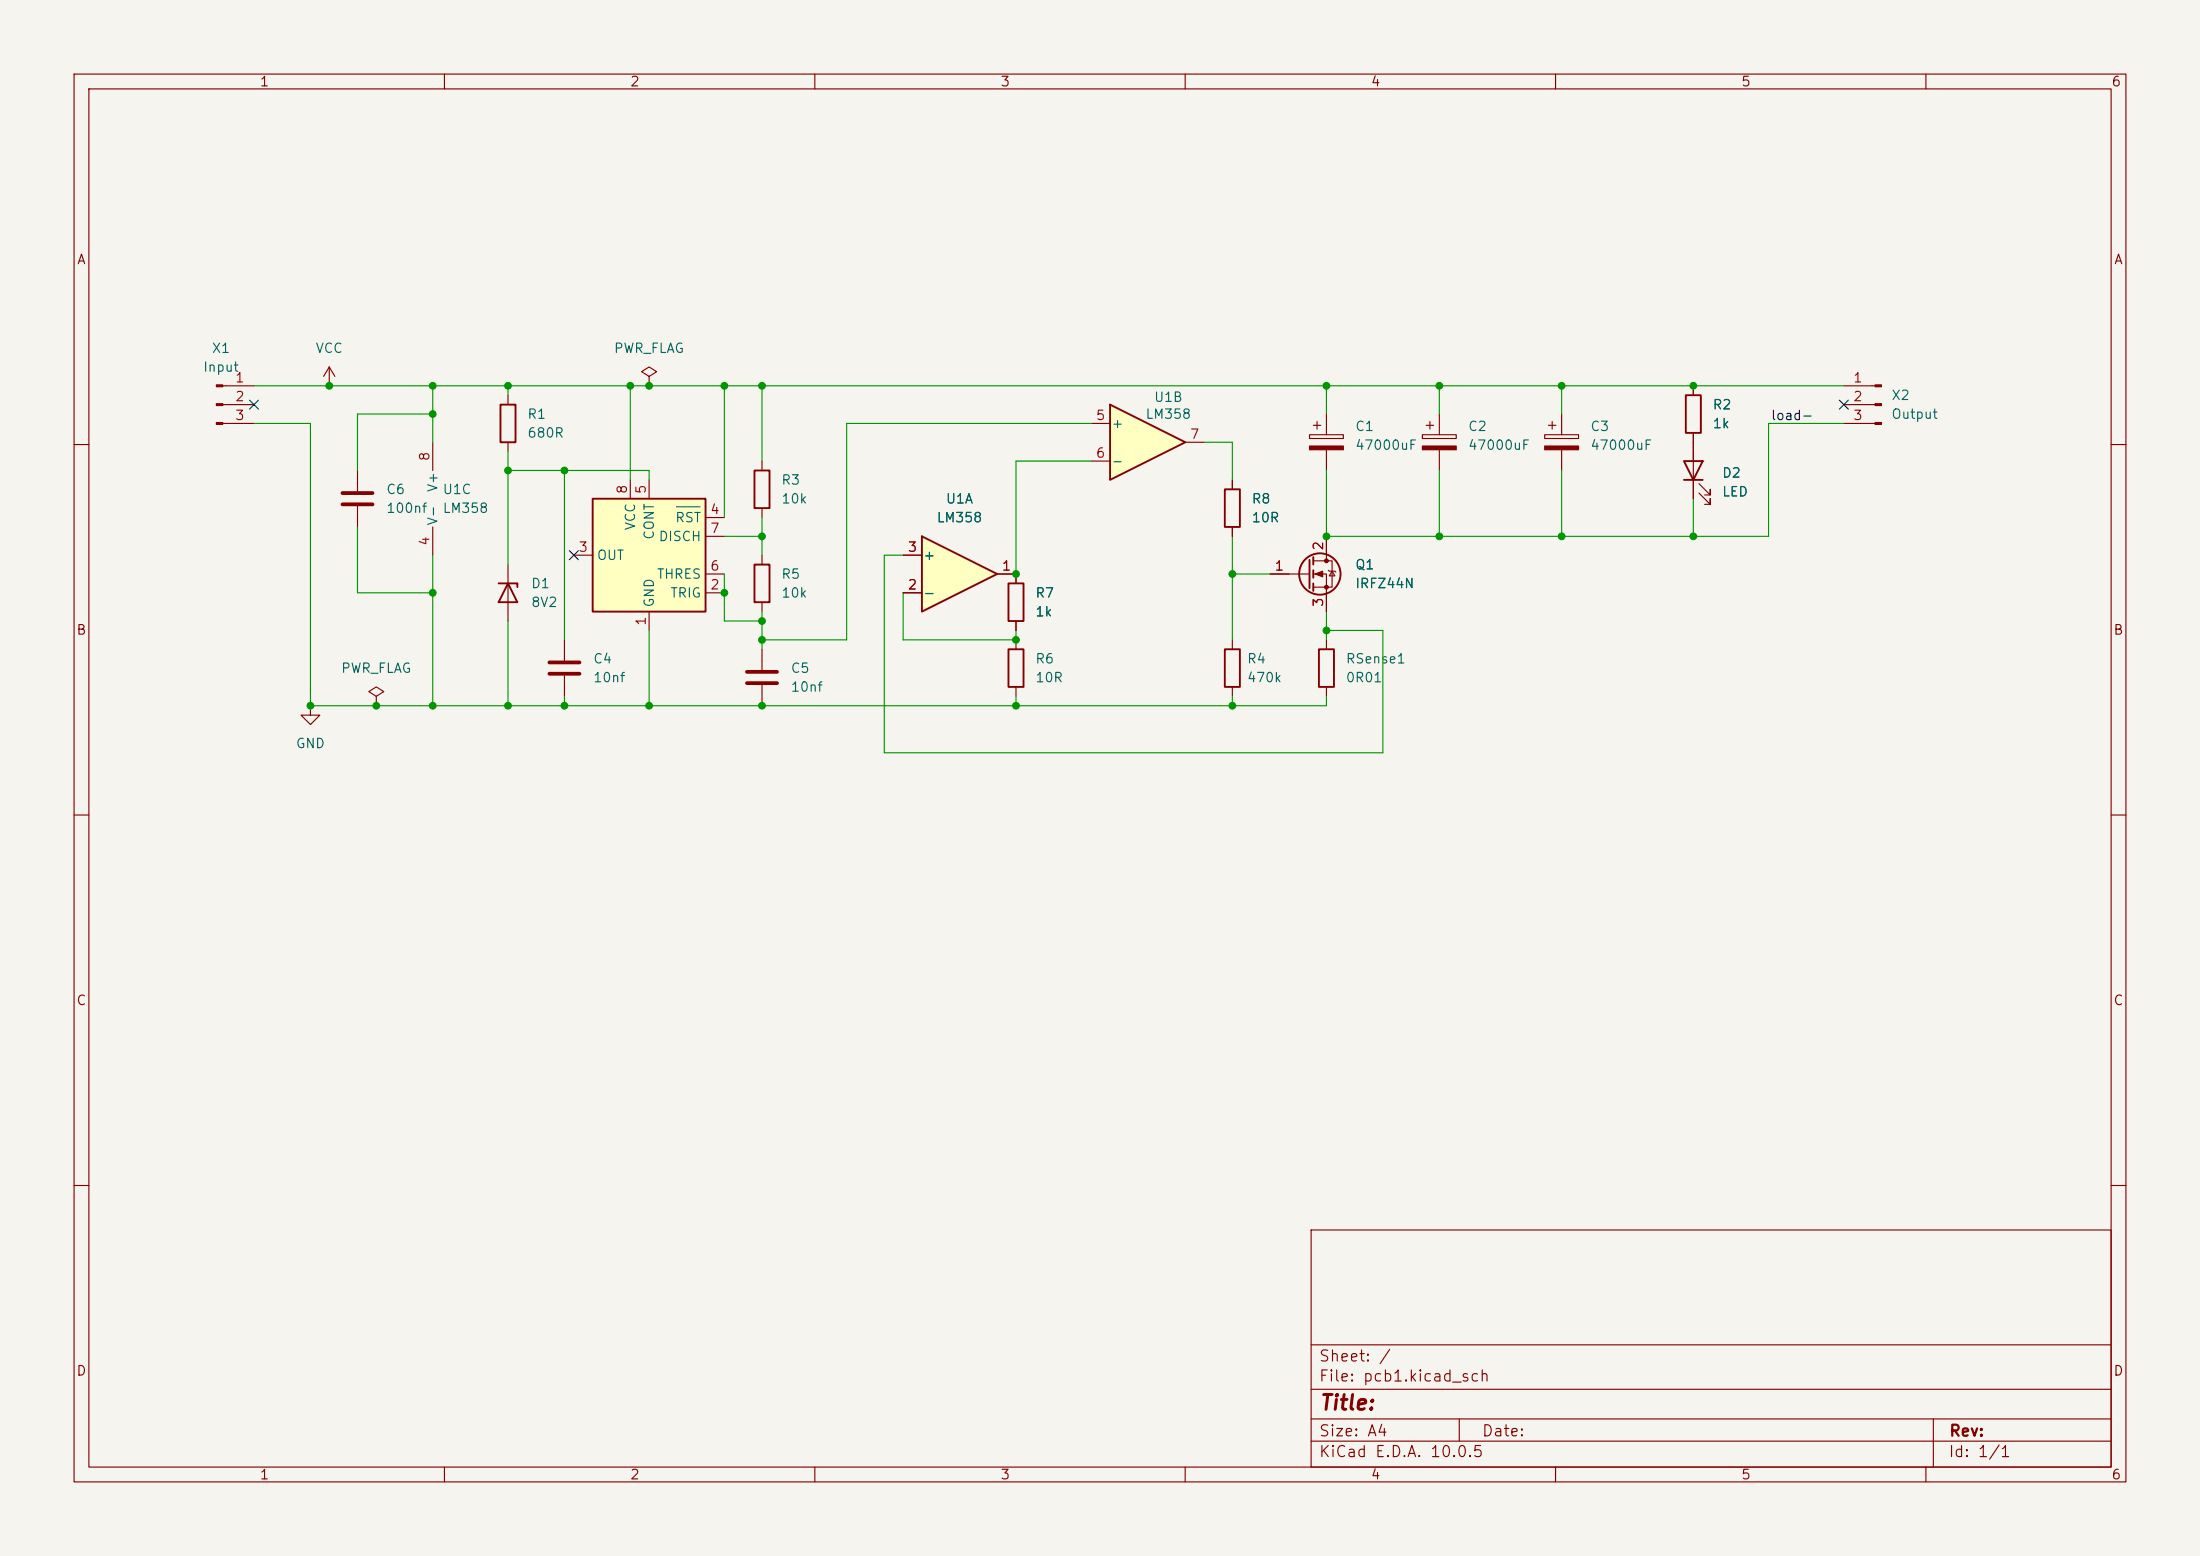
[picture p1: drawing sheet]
<svg xmlns="http://www.w3.org/2000/svg" width="297mm" height="210mm" viewBox="0 0 297 210" stroke-linecap="round" stroke-linejoin="round" font-family="sans-serif">
<path d="M0 0h297v210h-297z" fill="#f5f4ef" stroke="#f5f4ef" stroke-width=".14"/>
<g fill="none" stroke="#840000" stroke-width=".15">
<path d="M10 10h277v190h-277zM12 12h273v186h-273zM60 10v2M110 10v2M160 10v2M210 10v2M260 10v2M68.6 53.3v1.3M68.6 59.7v1.3M87.6 50.8l1-.6-1-.7-1 .7 1 .6v1.3M87.6 52.1h.1M10 60h2"/>
<path d="M68.6 76.2v7.6M102.9 74.9v1.3M137.2 77.5v1.2M285 60h2M102.9 81.3v1.3M137.2 83.8v1.3M10 110h2M285 110h2M10 160h2M177 166h108v32h-108zM285 160h2M60 198v2"/>
<path d="M110 198v2M160 198v2M177 194.5h108M177 191.5h108M177 187.5h108M177 181.5h108M197 191.5v3M210 198v2M260 198v2M261 191.5v6.5"/>
</g>
<path d="M67.6 54.6h2v5.1h-2zM67.3 78.7h2.5v.5M68.6 78.7l1.2 2.6h-2.5zM101.9 76.2h2v5.1h-2zM136.1 78.7h2.1v5.1h-2.1z" fill="none" stroke="#840000" stroke-width=".25"/>
<path d="M124.5 72.4l10.1 5.1-10.1 5.1z" fill="#ffffc2"/>
<path d="M124.5 72.4l10.1 5.1-10.1 5.1zM136.1 87.6h2.1v5.1h-2.1z" fill="none" stroke="#840000" stroke-width=".25"/>
<path d="M121.9 74.9h2.6M134.6 77.5h2.6M121.9 80h2.6M137.2 86.4v1.2M137.2 92.7v1.3" fill="none" stroke="#840000" stroke-width=".15"/>
<path d="M80 67.3h15.2v15.3h-15.2z" fill="#ffffc2"/>
<g fill="none" stroke="#840000" stroke-width=".25">
<path d="M80 67.3h15.2v15.3h-15.2zM101.9 63.5h2v5.1h-2zM165.4 66h2v5.1h-2zM176.8 75.6v3.8M177.3 75.2v1M177.3 77v1M177.3 78.7v1.1M165.4 87.6h2v5.1h-2zM178.1 87.6h2v5.1h-2z"/>
<circle cx="178.2" cy="77.5" r="2.79"/>
</g>
<g fill="none" stroke="#840000" stroke-width=".15">
<path d="M58.4 59.7v3.8M58.4 71.1v3.8M77.5 74.9h2.5M85.1 64.8v2.5M87.6 64.8v2.5M95.2 69.9h2.6M95.2 77.5h2.6M95.2 72.4h2.6M102.9 62.2v1.3M102.9 68.6v1.3M166.4 64.8v1.2M166.4 71.1v1.3"/>
<path d="M171.4 77.5h5.4M177.3 75.7h2.5v3.5h-2.5M177.3 77.5h1.8v5.1M179.1 72.4v3.3M179.3 77l.2 .1h.7l.1 .1M179.8 77.1l.4 .6h-.7zM41.9 95.3v1.2h1.3l-1.3 1.3-1.3-1.3h1.3M41.9 95.3h.1M76.2 86.4v2.8M76.2 91.2v2.8M87.6 82.6v2.5M95.2 80h2.6"/>
<path d="M102.9 87.6v2.8M102.9 92.5v2.8M166.4 86.4v1.2M166.4 92.7v1.3M179.1 86.4v1.2M179.1 92.7v1.3"/>
</g>
<path d="M91.3 68.4h3.2" fill="none" stroke="#006464" stroke-width=".15"/>
<path d="M74.2 89.4h4M74.2 90.9h4M100.8 90.7h4.1M100.8 92.2h4.1" fill="none" stroke="#840000" stroke-width=".51"/>
<g fill="#840000" stroke="#840000" stroke-width=".15">
<path d="M177.5 77.5l1.1-.4v.8z"/>
<circle cx="179.1" cy="75.7" r=".25"/>
<circle cx="179.1" cy="79.2" r=".25"/>
</g>
<path d="M149.9 54.6l10.1 5.1-10.1 5.1z" fill="#ffffc2"/>
<path d="M149.9 54.6l10.1 5.1-10.1 5.1zM227.6 53.3h2v5.1h-2zM227.3 62.2h2.6l-1.3 2.6zM227.3 64.8h2.6" fill="none" stroke="#840000" stroke-width=".25"/>
<g fill="none" stroke="#840000" stroke-width=".15">
<path d="M30.1 57.2h4.2M30.1 52.1h4.2M30.1 54.6h4.2M44.4 52.1h.1M44.4 49.5l-.7 1.3M44.4 49.5l.8 1.3M44.4 49.5v2.6M147.3 57.2h2.6M160 59.7h2.6M176.8 58.7h4.6v.5h-4.6zM177.3 57.4h1M177.8 56.9v1"/>
<path d="M179.1 55.9v2.8M192 58.7h4.6v.5h-4.6zM192.5 57.4h1M193 56.9v1M194.3 55.9v2.8M208.5 58.7h4.6v.5h-4.6zM209 57.4h1.1M209.5 56.9v1M210.8 55.9v2.8M228.6 52.1v1.2M228.6 58.4v8.9M248.9 57.2h4.2"/>
<path d="M248.9 52.1h4.2M248.9 54.6h4.2M48.3 63.5v2.8M48.3 68.3v2.8M121.9 74.9h2.6M134.6 77.5h2.6v1.2M147.3 62.2h2.6M166.4 64.8v1.2M166.4 71.1v1.3M171.4 77.5h2.6M179.1 60.7v2.8M179.1 72.4v2.5"/>
<path d="M194.3 60.7v2.8M210.8 60.7v2.8M229.4 66.5l1.5 1.6v-.8v.8h-.8M229.4 65.3l1.5 1.5v-.8v.8h-.8M50.8 94l1-.7-1-.6-1 .6 1 .7v1.3M50.8 95.3h.1M121.9 80h2.6M137.2 83.8v1.3M179.1 80v2.6"/>
</g>
<g fill="#840000" stroke="#840000" stroke-width=".15">
<path d="M192 60.2h4.6v.5h-4.6z"/>
<path d="M176.8 60.2h4.6v.5h-4.6z"/>
<path d="M208.5 60.2h4.6v.5h-4.6z"/>
<path d="M253.1 51.9h.9v.3h-.9z"/>
<path d="M253.1 54.5h.9v.2h-.9z"/>
<path d="M253.1 57h.9v.3h-.9z"/>
<path d="M29.2 51.9h.9v.3h-.9z"/>
<path d="M29.2 54.5h.9v.2h-.9z"/>
<path d="M29.2 57h.9v.3h-.9z"/>
</g>
<path d="M46.2 66.5h4.1M46.2 68.1h4.1" fill="none" stroke="#840000" stroke-width=".51"/>
<g fill="none" stroke="#009600" stroke-width=".15">
<path d="M34.3 52.1h214.6M34.3 57.2h7.6v38.1h137.2v-1.3M58.4 52.1v7.6M58.4 55.9h-10.1v7.6M68.6 52.1v1.2M85.1 52.1v12.7M97.8 52.1v17.8M102.9 52.1v10.1M147.3 57.2h-33v29.2h-11.4M162.6 59.7h3.8v5.1M179.1 52.1v3.8M194.3 52.1v3.8"/>
<path d="M210.8 52.1v3.8M248.9 57.2h-10.1v15.2h-59.7v-8.9M48.3 71.1v8.9h10.1M58.4 74.9v20.4M68.6 63.5h19v1.3M68.6 61v15.2M76.2 63.5v22.9M97.8 77.5v6.3h5.1M97.8 72.4h5.1M102.9 69.9v5M121.9 74.9h-2.5v26.7h67.3v-16.5h-7.6M147.3 62.2h-10.1v15.3"/>
<path d="M166.4 72.4v14M166.4 77.5h5M194.3 63.5v8.9M210.8 63.5v8.9M228.6 67.3v5.1M68.6 83.8v11.5M76.2 94v1.3M87.6 85.1v10.2M102.9 82.6v5M121.9 80v6.4h15.3v-1.3M137.2 94v1.3M166.4 94v1.3"/>
<path d="M179.1 82.6v3.8"/>
</g>
<path d="M33.7 54l1.2 1.2M34.9 54l-1.2 1.2M248.3 54l1.2 1.2M249.5 54l-1.2 1.2M76.9 74.3l1.2 1.2M78.1 74.3l-1.2 1.2" fill="none" stroke="#000084" stroke-width=".15"/>
<g fill="#009600" stroke="#009600" stroke-width=".14">
<circle cx="68.6" cy="52.1" r=".46"/>
<circle cx="87.6" cy="95.3" r=".46"/>
<circle cx="76.2" cy="95.3" r=".46"/>
<circle cx="58.4" cy="80" r=".46"/>
<circle cx="58.4" cy="95.3" r=".46"/>
<circle cx="68.6" cy="95.3" r=".46"/>
<circle cx="68.6" cy="63.5" r=".46"/>
<circle cx="76.2" cy="63.5" r=".46"/>
<circle cx="58.4" cy="52.1" r=".46"/>
<circle cx="166.4" cy="77.5" r=".46"/>
<circle cx="179.1" cy="72.4" r=".46"/>
<circle cx="179.1" cy="85.1" r=".46"/>
<circle cx="137.2" cy="77.5" r=".46"/>
<circle cx="137.2" cy="86.4" r=".46"/>
<circle cx="137.2" cy="95.3" r=".46"/>
<circle cx="166.4" cy="95.3" r=".46"/>
<circle cx="102.9" cy="83.8" r=".46"/>
<circle cx="97.8" cy="80" r=".46"/>
<circle cx="102.9" cy="72.4" r=".46"/>
<circle cx="87.6" cy="52.1" r=".46"/>
<circle cx="97.8" cy="52.1" r=".46"/>
<circle cx="85.1" cy="52.1" r=".46"/>
<circle cx="102.9" cy="52.1" r=".46"/>
<circle cx="102.9" cy="86.4" r=".46"/>
<circle cx="102.9" cy="95.3" r=".46"/>
<circle cx="210.8" cy="72.4" r=".46"/>
<circle cx="210.8" cy="52.1" r=".46"/>
<circle cx="194.3" cy="72.4" r=".46"/>
<circle cx="228.6" cy="72.4" r=".46"/>
<circle cx="194.3" cy="52.1" r=".46"/>
<circle cx="179.1" cy="52.1" r=".46"/>
<circle cx="228.6" cy="52.1" r=".46"/>
<circle cx="41.9" cy="95.3" r=".46"/>
<circle cx="50.8" cy="95.3" r=".46"/>
<circle cx="58.4" cy="55.9" r=".46"/>
<circle cx="44.4" cy="52.1" r=".46"/>
</g>
<text font-size="2" fill="#840000" x="178" y="190.8">Title:</text>
<g font-size="1.5" fill="#840000">
<text x="178" y="184.1">Sheet: /</text>
<text x="178" y="186.8">File: pcb1.kicad_sch</text>
<text x="178" y="197">KiCad E.D.A. 10.0.5</text>
<text x="178" y="194.2">Size: A4</text>
<text x="200" y="194.2">Date:</text>
<text x="263" y="197">Id: 1/1</text>
<text x="263" y="194.2">Rev:</text>
</g>
<g font-size="1.3" fill="#840000">
<text x="35" y="12">1</text>
<text x="85" y="12">2</text>
<text x="135" y="12">3</text>
<text x="185" y="12">4</text>
<text x="235" y="12">5</text>
<text x="285" y="12">6</text>
<text x="10.3" y="36">A</text>
<text x="285.3" y="36">A</text>
<text x="10.2" y="86">B</text>
<text x="285.2" y="86">B</text>
<text x="10.2" y="136">C</text>
<text x="285.2" y="136">C</text>
<text x="10.2" y="186">D</text>
<text x="285.2" y="186">D</text>
<text x="35" y="200">1</text>
<text x="85" y="200">2</text>
<text x="135" y="200">3</text>
<text x="185" y="200">4</text>
<text x="235" y="200">5</text>
<text x="285" y="200">6</text>
</g>
<g font-size="1.3" fill="#006464">
<text x="28.5" y="48">X1</text>
<text x="42.5" y="48">VCC</text>
<text x="82.8" y="48">PWR_FLAG</text>
<text x="27.3" y="50.5">Input</text>
<text x="71.1" y="56.8">R1</text>
<text x="71.1" y="59.4">680R</text>
<text x="150" y="58.1">+</text>
<text x="154.6" y="56.8">LM358</text>
<text x="155.7" y="54.6">U1B</text>
<text x="182.9" y="58.5">C1</text>
<text x="198.1" y="58.5">C2</text>
<text x="214.6" y="58.5">C3</text>
<text x="231.1" y="55.6">R2</text>
<text x="231.1" y="58.1">1k</text>
<text x="255.3" y="54.3">X2</text>
<text x="255.3" y="56.8">Output</text>
<text x="105.4" y="65.7">R3</text>
<text x="150" y="63.2">-</text>
<text x="182.9" y="61">47000uF</text>
<text x="198.1" y="61">47000uF</text>
<text x="214.6" y="61">47000uF</text>
<text x="232.4" y="64.8">D2</text>
<text x="52.1" y="67">C6</text>
<text x="52.1" y="69.5">100nf</text>
<text x="59.4" y="71" transform="rotate(-90 59.4 71)">V-</text>
<text x="59.4" y="66.5" transform="rotate(-90 59.4 66.5)">V+</text>
<text x="59.7" y="67">U1C</text>
<text x="59.7" y="69.5">LM358</text>
<text x="86.1" y="71.7" transform="rotate(-90 86.1 71.7)">VCC</text>
<text x="91.1" y="70.8">RST</text>
<text x="105.4" y="68.3">10k</text>
<text x="126.4" y="70.8">LM358</text>
<text x="127.6" y="68.3">U1A</text>
<text x="168.9" y="68.3">R8</text>
<text x="168.9" y="70.8">10R</text>
<text x="232.4" y="67.3">LED</text>
<text x="80.5" y="75.9">OUT</text>
<text x="88.6" y="72.9" transform="rotate(-90 88.6 72.9)">CONT</text>
<text x="88.8" y="73.4">DISCH</text>
<text x="124.6" y="75.9">+</text>
<text x="182.9" y="77.2">Q1</text>
<text x="71.6" y="79.7">D1</text>
<text x="71.6" y="82.2">8V2</text>
<text x="88.6" y="78.4">THRES</text>
<text x="88.6" y="82.1" transform="rotate(-90 88.6 82.1)">GND</text>
<text x="90.4" y="81">TRIG</text>
<text x="105.4" y="78.4">R5</text>
<text x="105.4" y="81">10k</text>
<text x="124.6" y="81">-</text>
<text x="139.7" y="81">R7</text>
<text x="139.7" y="83.5">1k</text>
<text x="182.9" y="79.7">IRFZ44N</text>
<text x="80" y="89.9">C4</text>
<text x="139.7" y="89.9">R6</text>
<text x="168.3" y="89.9">R4</text>
<text x="181.6" y="89.9">RSense1</text>
<text x="46" y="91.1">PWR_FLAG</text>
<text x="80" y="92.4">10nf</text>
<text x="106.7" y="91.1">C5</text>
<text x="106.7" y="93.7">10nf</text>
<text x="139.7" y="92.4">10R</text>
<text x="168.3" y="92.4">470k</text>
<text x="181.6" y="92.4">0R01</text>
<text x="39.8" y="101.3">GND</text>
</g>
<g font-size="1.3" fill="#a90000">
<text x="31.7" y="51.9">1</text>
<text x="250.1" y="51.9">1</text>
<text x="31.7" y="54.5">2</text>
<text x="31.7" y="57">3</text>
<text x="147.9" y="57">5</text>
<text x="160.6" y="59.6">7</text>
<text x="250.1" y="54.5">2</text>
<text x="250.1" y="57">3</text>
<text x="58.3" y="62.3" transform="rotate(-90 58.3 62.3)">8</text>
<text x="147.9" y="62.1">6</text>
<text x="85" y="66.8" transform="rotate(-90 85 66.8)">8</text>
<text x="87.5" y="66.8" transform="rotate(-90 87.5 66.8)">5</text>
<text x="95.8" y="69.7">4</text>
<text x="58.3" y="73.8" transform="rotate(-90 58.3 73.8)">4</text>
<text x="78" y="74.8">3</text>
<text x="95.8" y="77.3">6</text>
<text x="95.8" y="72.3">7</text>
<text x="122.5" y="74.8">3</text>
<text x="135.2" y="77.3">1</text>
<text x="172" y="77.3">1</text>
<text x="178.9" y="74.4" transform="rotate(-90 178.9 74.4)">2</text>
<text x="95.8" y="79.9">2</text>
<text x="122.5" y="79.9">2</text>
<text x="178.9" y="82" transform="rotate(-90 178.9 82)">3</text>
<text x="87.5" y="84.6" transform="rotate(-90 87.5 84.6)">1</text>
</g>
<text font-size="1.3" fill="#0f0f0f" x="239" y="57">load-</text>
</svg>
